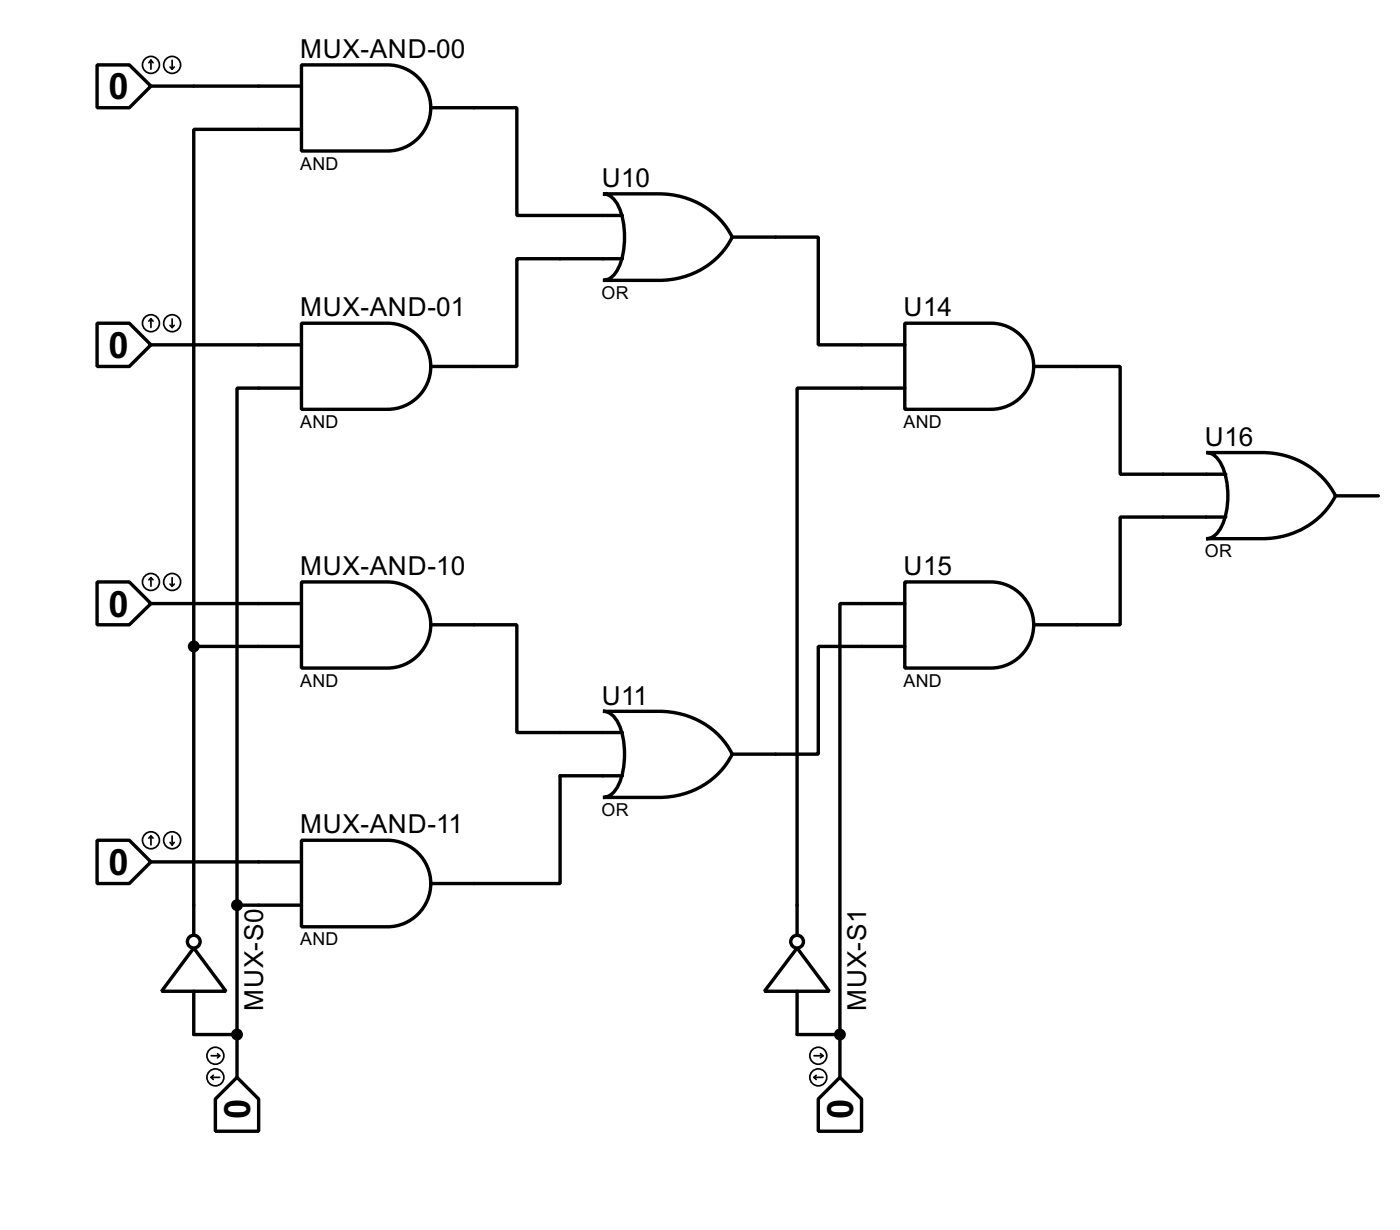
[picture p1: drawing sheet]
<svg xmlns="http://www.w3.org/2000/svg" width="165mm" height="145mm" viewBox="0 0 165 145" stroke-linecap="round" stroke-linejoin="round" font-family="sans-serif">
<g fill="none" stroke="#000" stroke-width=".4">
<path d="M11.5 7.7h3.8l2.5 2.5-2.5 2.5h-3.8zM17.8 10.2h17.8M35.6 7.7h10.1a5.1 5.1 0 0 1 5.1 5 5.1 5.1 0 0 1-5.1 5.1h-10.1zM35.6 15.3h-12.7v60.9M50.8 12.7h10.2v12.7h12.4M11.5 38.1h3.8l2.5 2.6-2.5 2.5h-3.8zM35.6 38.1h10.1a5.1 5.1 0 0 1 5.1 5.1 5.1 5.1 0 0 1-5.1 5.1h-10.1zM71.1 22.9h6.6a9.5 9.5 0 0 1 8.7 5.1 9.5 9.5 0 0 1-8.7 5.1h-6.6a2.2 2.2 0 0 0 1.9-1.5 9.7 9.7 0 0 0 0-7.2 2.2 2.2 0 0 0-1.9-1.5zM73.4 30.5h-12.4v12.7h-10.2M86.4 28h10.1v12.7h10.2M106.7 38.1h10.2a5.1 5.1 0 0 1 5 5.1 5.1 5.1 0 0 1-5 5.1h-10.2zM17.8 40.7h17.8"/>
<path d="M35.6 45.8h-7.6v60.9M106.7 45.8h-12.7v64.5M121.9 43.2h10.2v12.7h12.5M142.3 53.4h6.6a9.6 9.6 0 0 1 8.6 5.1 9.6 9.6 0 0 1-8.6 5h-6.6a2.22 2.22 0 0 0 1.8-1.5 9.3 9.3 0 0 0 0-7.1 2.22 2.22 0 0 0-1.8-1.5zM157.5 58.5h5.1M11.5 68.6h3.8l2.5 2.6-2.5 2.5h-3.8zM17.8 71.2h17.8M22.9 76.2v34.1M22.9 76.2h12.7M35.6 68.6h10.1a5.1 5.1 0 0 1 5.1 5.1 5.1 5.1 0 0 1-5.1 5.1h-10.1zM50.8 73.7h10.2v12.7h12.4M106.7 68.6h10.2a5.1 5.1 0 0 1 5 5.1 5.1 5.1 0 0 1-5 5.1h-10.2z"/>
<path d="M106.7 76.2h-10.2v12.7h-10.1M106.7 71.2h-7.6v50.8M144.6 61h-12.5v12.7h-10.2M11.5 99.1h3.8l2.5 2.5-2.5 2.6h-3.8zM35.6 99.1h10.1a5.1 5.1 0 0 1 5.1 5.1 5.1 5.1 0 0 1-5.1 5.1h-10.1zM71.1 83.9h6.6a9.5 9.5 0 0 1 8.7 5 9.5 9.5 0 0 1-8.7 5.1h-6.6a2.2 2.2 0 0 0 1.9-1.5 9.6 9.6 0 0 0 0-7.2 2.19 2.19 0 0 0-1.9-1.4zM73.4 91.5h-7.3v12.7h-15.3M17.8 101.6h17.8M22.9 111.8l3.8 5.1h-7.6zM22.9 116.9v5.1h5.1M28 106.7h7.6M28 106.7v20.3"/>
<path d="M94 111.8l3.8 5.1h-7.6zM94 116.9v5.1h5.1M25.4 129.6l2.6-2.6 2.5 2.6v3.8h-5.1zM96.5 129.6l2.6-2.6 2.5 2.6v3.8h-5.1zM99.1 122v5"/>
<circle cx="22.8" cy="111" r=".75"/>
<circle cx="94" cy="111" r=".75"/>
</g>
<g fill="#000">
<circle cx="28" cy="122" r=".2"/>
<circle cx="99.1" cy="122" r=".2"/>
</g>
<g fill="none" stroke="#000" stroke-width=".2">
<path d="M17.8 7.1l-.2 .3M17.8 7.1l.3 .3M17.8 7.1v1.1M20.1 7.9l.2 .3M20.3 7.1v1.1M20.6 7.9l-.3 .3M17.8 37.6v1M17.8 37.6l-.2 .3M17.8 37.6l.3 .3M20.1 38.4l.2 .2M20.3 37.6v1M20.6 38.4l-.3 .2"/>
<path d="M17.8 68.1v1M17.8 68.1l-.2 .3M17.8 68.1l.3 .3M20.1 68.9l.2 .2M20.3 68.1v1M20.6 68.9l-.3 .2M17.8 98.6v1M17.8 98.6l-.2 .2M17.8 98.6l.3 .2M20.1 99.3l.2 .3M20.3 98.6v1M20.6 99.3l-.3 .3"/>
<path d="M24.9 127l.3 .3M24.9 127h1M24.9 124.5h1M25.2 126.8l-.3 .2M25.7 124.2l.2 .3M25.9 124.5l-.2 .2M96 127h1.1M96 124.5h1.1M96 127l.3 .3M96.3 126.8l-.3 .2M96.8 124.2l.3 .3M97.1 124.5l-.3 .2"/>
<circle cx="17.8" cy="7.7" r="1"/>
<circle cx="20.3" cy="7.7" r="1"/>
<circle cx="17.8" cy="38.1" r="1"/>
<circle cx="20.3" cy="38.1" r="1"/>
<circle cx="17.8" cy="68.6" r="1"/>
<circle cx="20.3" cy="68.6" r="1"/>
<circle cx="17.8" cy="99.1" r="1"/>
<circle cx="20.3" cy="99.1" r="1"/>
<circle cx="25.4" cy="127" r="1"/>
<circle cx="25.4" cy="124.5" r="1"/>
<circle cx="96.5" cy="127" r="1"/>
<circle cx="96.5" cy="124.5" r="1"/>
</g>
<g fill="#000" stroke="#000" stroke-width=".4">
<circle cx="22.8" cy="76.2" r=".5"/>
<circle cx="27.9" cy="106.7" r=".5"/>
<circle cx="27.9" cy="122" r=".5"/>
<circle cx="99" cy="122" r=".5"/>
</g>
<g font-size="4.8">
<text x="12.8" y="11.7">0</text>
<text x="12.8" y="42.2">0</text>
<text x="12.8" y="72.7">0</text>
<text x="12.8" y="103.2">0</text>
<text x="29.5" y="132" transform="rotate(-90 29.5 132)">0</text>
<text x="100.6" y="132" transform="rotate(-90 100.6 132)">0</text>
</g>
<g font-size="3.5">
<text x="35.4" y="6.9">MUX-AND-00</text>
<text x="71" y="22">U10</text>
<text x="35.4" y="37.3">MUX-AND-01</text>
<text x="106.6" y="37.3">U14</text>
<text x="142.1" y="52.6">U16</text>
<text x="35.4" y="67.8">MUX-AND-10</text>
<text x="106.6" y="67.8">U15</text>
<text x="71" y="83.1">U11</text>
<text x="35.4" y="98.2">MUX-AND-11</text>
<text x="31" y="119.1" transform="rotate(-90 31 119.1)">MUX-S0</text>
<text x="102.1" y="119.1" transform="rotate(-90 102.1 119.1)">MUX-S1</text>
</g>
<g font-size="2.4">
<text x="35.4" y="20">AND</text>
<text x="70.9" y="35.3">OR</text>
<text x="35.4" y="50.4">AND</text>
<text x="106.5" y="50.4">AND</text>
<text x="142.1" y="65.7">OR</text>
<text x="35.4" y="81">AND</text>
<text x="106.5" y="81">AND</text>
<text x="70.9" y="96.2">OR</text>
<text x="35.4" y="111.5">AND</text>
</g>
</svg>
